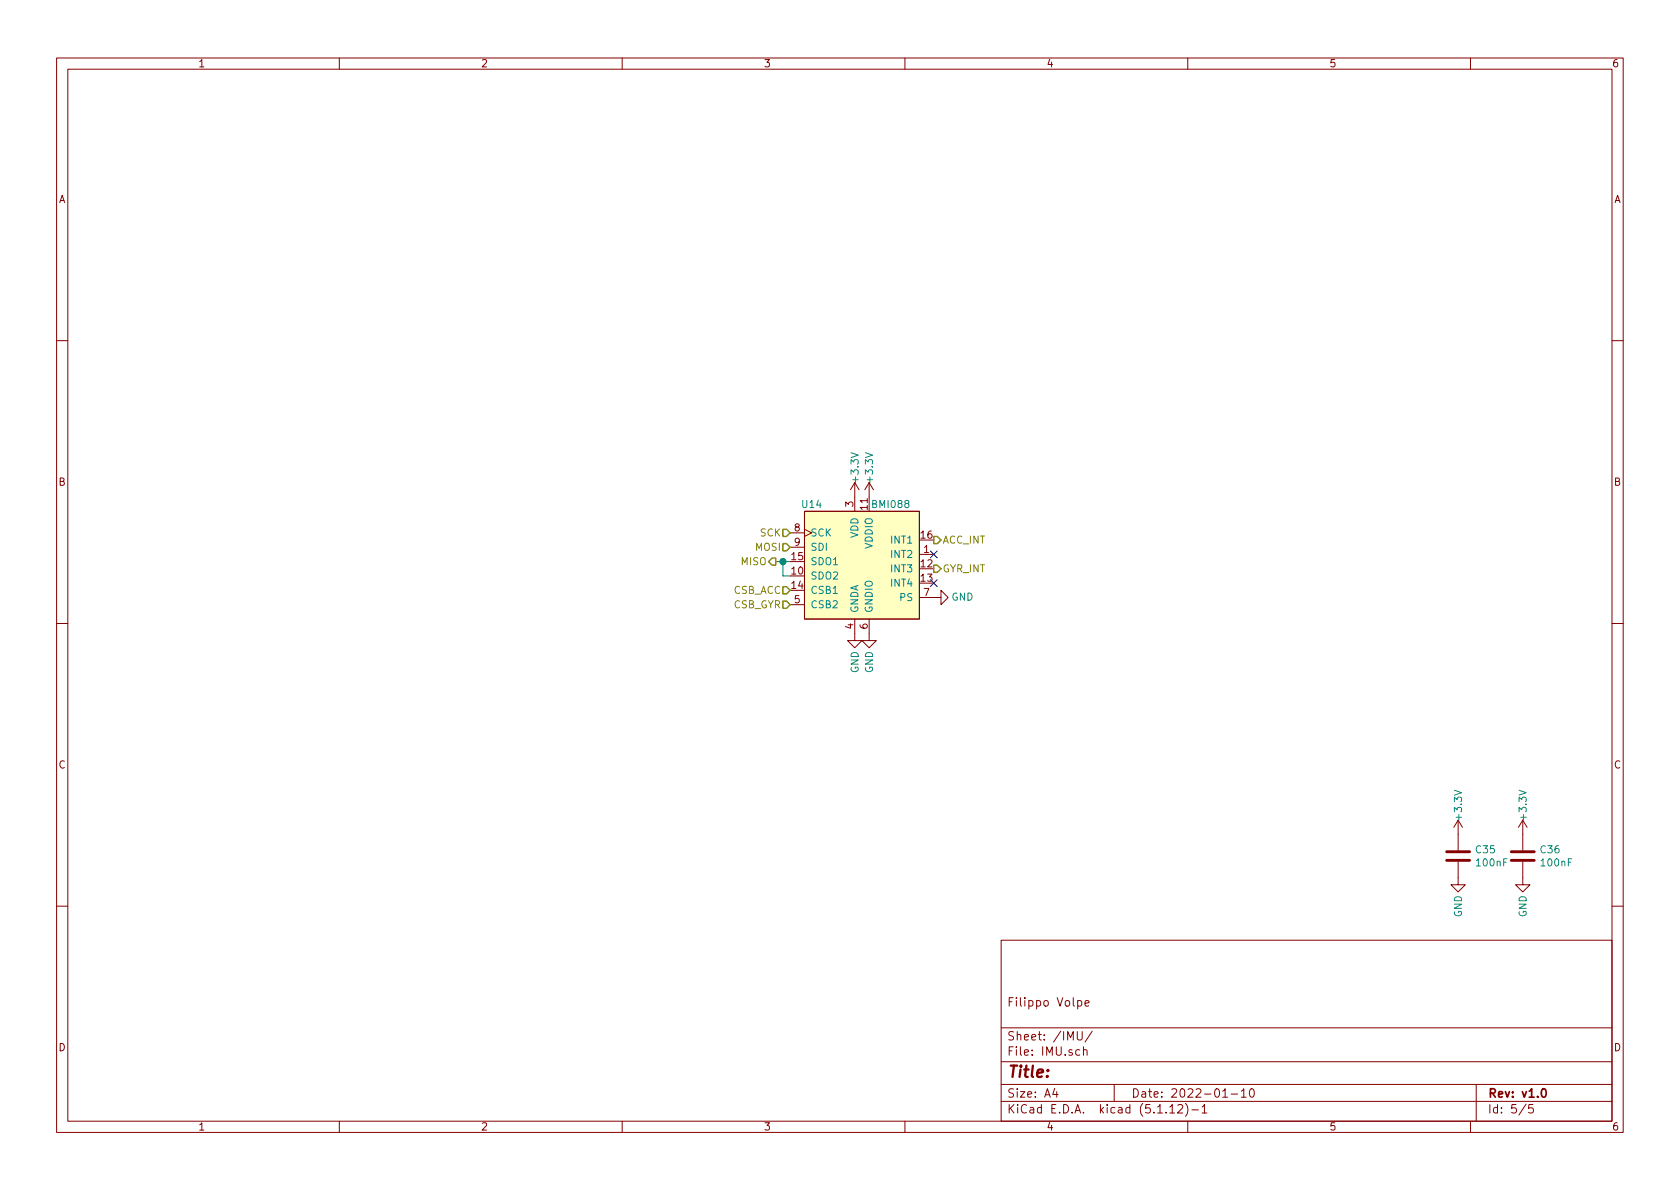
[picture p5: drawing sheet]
<svg xmlns="http://www.w3.org/2000/svg" width="297mm" height="210mm" viewBox="0 0 297 210" stroke-linecap="round" stroke-linejoin="round" font-family="sans-serif">
<g fill="none" stroke="#840000" stroke-width=".18">
<path d="M10 10.3h277v189.9h-277zM12 12.2h273v186.1h-273zM60 10.3v1.9M110 10.3v1.9M160 10.3v1.9M210 10.3v1.9M260 10.3v1.9M10 60.2h2M285 60.2h2M139.7 94.2h2.5M139.7 96.8h2.5M142.2 90.4h20.4v19.1h-20.4z"/>
<path d="M142.2 93.6l1.3 .6-1.3 .7M151.1 85.3v5.1M151.1 85.3l-.7 1.3M151.1 85.3l.8 1.3M153.7 85.3v2.6M153.7 85.3l-.8 1.3M153.7 85.3l.7 1.3M162.6 98h2.5M10 110.3h2M139.7 106.9h2.5M151.1 109.5v3.8h1.3l-1.3 1.2-1.2-1.2h1.2M153.7 109.5v3.8h1.2l-1.2 1.2-1.3-1.2h1.3"/>
<path d="M162.6 105.7h3.8v-1.3l1.2 1.3-1.2 1.2v-1.2M285 110.3h2M257.8 152.4v4.1h1.3l-1.3 1.2-1.3-1.2h1.3M257.8 145v5.4M257.8 145l-.8 1.3M257.8 145l.8 1.3M269.2 152.4v4.1h1.3l-1.3 1.2-1.2-1.2h1.2M269.2 145v5.4M269.2 145l-.7 1.3M269.2 145l.8 1.3M10 160.2h2M177 166.3h108v32h-108z"/>
<path d="M190.6 177l.4-.1 .3 .3-.2 .6h-.5M191.8 177.4l.8-.1-.1-.3-.5-.1-.2 .2 .1 .7h.6M285 160.2h2M60 198.3v1.9M110 198.3v1.9M160 198.3v1.9M177 194.8h108M177 191.8h108M177 187.8h108M177 181.8h108M186.5 192.5l-.4 1h1M186.8 193v1"/>
<path d="M190.5 182.4v1.2l.3 .3h.3l.2-.3v-1.2M190.9 185.7l-.4-.1-.3 .3 .1 .6 .2 .1 .4-.1M191.6 185.7a.37 .37 0 0 1 .6 .1v.8M191.6 185.1v1.5M193.1 182.3l-1.3 2M197 191.8v3M206.8 195.8l.5-.5v1.5M206.8 196.8h.9M208.3 195.5l.2-.2h.3l.2 .2 .1 .3-.9 1h.9M209.6 195.1a1.71 1.71 0 0 1 0 2.3M210 198.3v1.9M210.7 196.3h1.2"/>
<path d="M212.5 195.8l.5-.5v1.5M212.5 196.8h.9M216.2 194h.8M217.7 193.5h1.1M219.5 193l.4-.5v1.5M219.5 194h.8M221.1 192.6l.2-.1a.8 .8 0 0 1 .5 .8 .8 .8 0 0 1-.5 .7 1 1 0 0 1-.2-1.4zM260 198.3v1.9M261 191.8v6.5M269.8 195.2l-1.2 2M271 195.3h-.7v.7l.2-.1 .5 .1 .1 .2-.1 .5-.2 .1-.5-.1"/>
</g>
<path d="M272.7 192.7l.2-.2a.81 .81 0 0 1 .6 .6 .81 .81 0 0 1-.3 .8l-.2 .1a.79 .79 0 0 1-.3-1.3z" fill="none" stroke="#840000" stroke-width=".3"/>
<path d="M255.8 152.1h4M255.8 150.6h4M267.2 152.1h4.1M267.2 150.6h4.1" fill="none" stroke="#840000" stroke-width=".51"/>
<path d="M142.2 90.4h20.4v19.1h-20.4z" fill="#ffffc2" stroke="#ffffc2" stroke-width=".18"/>
<path d="M137.2 99.3h2.5M138.4 99.3v2.5h1.3" fill="none" stroke="#008400" stroke-width=".18"/>
<path d="M136.5 98.7h.7v1.2h-.7l-.6-.6zM138.4 96.1h.7l.6 .7-.6 .6h-.7zM138.4 93.6h.7l.6 .6-.6 .7h-.7zM165.1 99.9h.6l.7 .7-.7 .6h-.6zM165.1 94.9h.6l.7 .6-.7 .6h-.6zM138.4 106.3h.7l.6 .6-.6 .7h-.7zM138.4 103.8h.7l.6 .6-.6 .6h-.7z" fill="none" stroke="#848400" stroke-width=".25"/>
<circle cx="138.4" cy="99.3" r=".51" fill="#008400" stroke="#008400" stroke-width=".25"/>
<path d="M164.5 97.4l1.2 1.2M165.7 97.4l-1.2 1.2M164.5 102.5l1.2 1.2M165.7 102.5l-1.2 1.2" fill="none" stroke="#000084" stroke-width=".18"/>
<text font-size="2.8" fill="#840000" x="178" y="190.5">Title:</text>
<g font-size="2.1" fill="#840000">
<text x="178" y="178">Filippo Volpe</text>
<text x="178" y="184">Sheet: /IMU/</text>
<text x="178" y="186.7">File: IMU.sch</text>
<text x="178" y="196.9">KiCad E.D.A. kicad (5.1.12)-1</text>
<text x="178" y="194.1">Size: A4</text>
<text x="200" y="194.1">Date: 2022-01-10</text>
<text x="263" y="194.1">Rev: v1.0</text>
<text x="263" y="196.9">Id: 5/5</text>
</g>
<g font-size="1.8" fill="#840000">
<text x="35" y="11.9">1</text>
<text x="85" y="11.9">2</text>
<text x="135" y="11.9">3</text>
<text x="185" y="11.9">4</text>
<text x="235" y="11.9">5</text>
<text x="285" y="11.9">6</text>
<text x="10.4" y="35.9">A</text>
<text x="285.4" y="35.9">A</text>
<text x="10.4" y="85.9">B</text>
<text x="150.9" y="89.6" transform="rotate(-90 150.9 89.6)">3</text>
<text x="285.4" y="85.9">B</text>
<text x="140.5" y="94">8</text>
<text x="153.4" y="90.1" transform="rotate(-90 153.4 90.1)">11</text>
<text x="162.9" y="95.2">16</text>
<text x="140" y="101.6">10</text>
<text x="140" y="99.1">15</text>
<text x="140.5" y="96.5">9</text>
<text x="162.9" y="100.3">12</text>
<text x="163.3" y="97.8">1</text>
<text x="140" y="104.1">14</text>
<text x="140.5" y="106.7">5</text>
<text x="162.9" y="102.9">13</text>
<text x="163.3" y="105.4">7</text>
<text x="150.9" y="111.2" transform="rotate(-90 150.9 111.2)">4</text>
<text x="153.4" y="111.2" transform="rotate(-90 153.4 111.2)">6</text>
<text x="10.4" y="135.9">C</text>
<text x="285.4" y="135.9">C</text>
<text x="10.4" y="185.9">D</text>
<text x="285.4" y="185.9">D</text>
<text x="35" y="199.9">1</text>
<text x="85" y="199.9">2</text>
<text x="135" y="199.9">3</text>
<text x="185" y="199.9">4</text>
<text x="235" y="199.9">5</text>
<text x="285" y="199.9">6</text>
</g>
<g font-size="1.8" fill="#008484">
<text x="141.9" y="89.8">U14</text>
<text x="151.8" y="85.1" transform="rotate(-90 151.8 85.1)">+3.3V</text>
<text x="154.4" y="85.1" transform="rotate(-90 154.4 85.1)">+3.3V</text>
<text x="154.4" y="89.8">BMI088</text>
<text x="143.3" y="94.9">SCK</text>
<text x="151.8" y="95.2" transform="rotate(-90 151.8 95.2)">VDD</text>
<text x="143.3" y="99.9">SDO1</text>
<text x="143.3" y="97.4">SDI</text>
<text x="154.3" y="97" transform="rotate(-90 154.3 97)">VDDIO</text>
<text x="157.7" y="98.7">INT2</text>
<text x="157.7" y="101.2">INT3</text>
<text x="157.7" y="96.1">INT1</text>
<text x="143.3" y="102.5">SDO2</text>
<text x="143.3" y="105">CSB1</text>
<text x="143.3" y="107.6">CSB2</text>
<text x="157.7" y="103.8">INT4</text>
<text x="159.2" y="106.3">PS</text>
<text x="168.2" y="106.2">GND</text>
<text x="151.8" y="108.5" transform="rotate(-90 151.8 108.5)">GNDA</text>
<text x="154.3" y="108.5" transform="rotate(-90 154.3 108.5)">GNDIO</text>
<text x="151.8" y="119" transform="rotate(-90 151.8 119)">GND</text>
<text x="154.4" y="119" transform="rotate(-90 154.4 119)">GND</text>
<text x="258.5" y="144.8" transform="rotate(-90 258.5 144.8)">+3.3V</text>
<text x="269.9" y="144.8" transform="rotate(-90 269.9 144.8)">+3.3V</text>
<text x="261" y="150.9">C35</text>
<text x="261.2" y="153.2">100nF</text>
<text x="272.4" y="150.9">C36</text>
<text x="272.6" y="153.2">100nF</text>
<text x="258.5" y="162.2" transform="rotate(-90 258.5 162.2)">GND</text>
<text x="269.9" y="162.2" transform="rotate(-90 269.9 162.2)">GND</text>
</g>
<g font-size="1.8" fill="#848400">
<text x="134.4" y="94.9">SCK</text>
<text x="131.1" y="99.9">MISO</text>
<text x="133.7" y="97.4">MOSI</text>
<text x="166.6" y="101.2">GYR_INT</text>
<text x="166.6" y="96.1">ACC_INT</text>
<text x="129.6" y="107.6">CSB_GYR</text>
<text x="129.6" y="105">CSB_ACC</text>
</g>
</svg>
